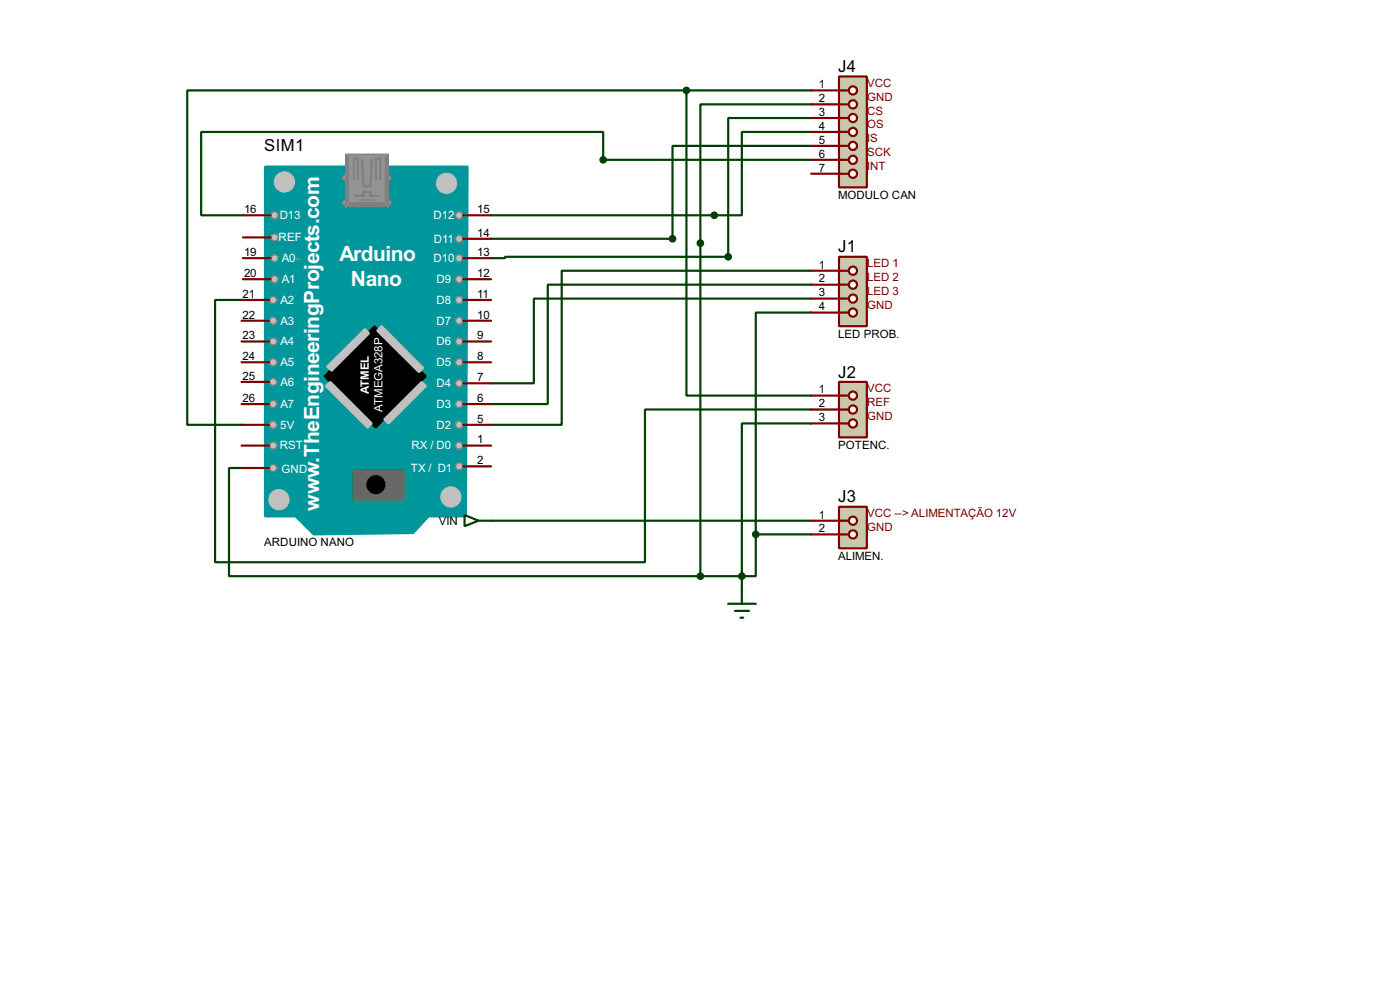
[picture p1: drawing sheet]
<svg xmlns="http://www.w3.org/2000/svg" width="256mm" height="180mm" viewBox="0 0 256 180" stroke-linecap="round" stroke-linejoin="round" font-family="sans-serif">
<g fill="none" stroke="#004000" stroke-width=".4">
<path d="M125.8 16.6h-91.5v61.2h10M125.8 16.6v55.8h22.8M125.8 16.6h22.8M148.6 19.1h-20.3v86.4M148.6 21.6h-15.2v25.4h-40.9v.3h-2.5M148.6 24.2h-12.7v15.2h-45.9M148.6 26.7h-25.4v17h-33.2M148.6 29.3h-38.1v-5.1h-73.6v15.2h7.6M44.3 54.9h-4.9v48h78.8v-27.9h30.4M148.6 49.6h-45.7v28.2h-12.9M148.6 52.1h-48.2v21.9h-10.4M148.6 54.7h-50.8v15.5h-7.8"/>
<path d="M148.6 57.2h-10.1v40.6M148.6 77.5h-12.7v28M44.3 85.7h-2.3v19.8h86.3M90.2 95.3h58.4M138.5 97.8v7.7h-2.6M138.5 97.8h10.1M128.3 105.5h7.6M135.9 105.5v2.5"/>
</g>
<path d="M48.6 30.5h37.1l-.3 64h-6.9l-2.8 3.1-18.2 .2-3.3-3.3h-5.6z" fill-rule="evenodd" fill="#00979c" stroke="#00979c" stroke-width=".4"/>
<g fill="#000" stroke="#000" stroke-width=".4">
<path d="M59.5 68.9l9.1-9.2 9.4 9.2-9.1 9.4z" fill-rule="evenodd"/>
<circle cx="68.8" cy="88.7" r="1.55"/>
</g>
<g fill="#c0c0c0" stroke="#c0c0c0" stroke-width=".4">
<path d="M60 67.1l6.9-6.8 .7 .7-6.8 6.9z" fill-rule="evenodd"/>
<path d="M70.4 76.8l6.9-6.9 .7 .8-6.8 6.8z" fill-rule="evenodd"/>
<path d="M69.9 59.7l7.6 7.7-.7 .7-7.7-7.6z" fill-rule="evenodd"/>
<path d="M59.7 70.7l.8-.8 7.6 7.6-.7 .8z" fill-rule="evenodd"/>
</g>
<path d="M64.8 86.2h9.2v5.3h-9.2z" fill="#686767" stroke="#686767" stroke-width=".4"/>
<path d="M54.2 47.3l.7 .3" fill="none" stroke="#939393" stroke-width=".18"/>
<circle cx="51.1" cy="91.5" r="1.85" fill="#c0c0c0" stroke="#c0c0c0" stroke-width=".18"/>
<g fill="#c0c0c0" stroke="#808080" stroke-width=".25">
<circle cx="84.1" cy="43.7" r=".65"/>
<circle cx="84.1" cy="39.4" r=".65"/>
<circle cx="84.1" cy="47.3" r=".65"/>
<circle cx="84.1" cy="51.1" r=".65"/>
<circle cx="84.1" cy="58.7" r=".65"/>
<circle cx="84.1" cy="54.9" r=".65"/>
<circle cx="84.1" cy="62.5" r=".65"/>
<circle cx="84.1" cy="66.3" r=".65"/>
<circle cx="84.1" cy="74" r=".65"/>
<circle cx="84.1" cy="70.2" r=".65"/>
<circle cx="84.1" cy="77.8" r=".65"/>
<circle cx="84.1" cy="81.6" r=".65"/>
<circle cx="84.1" cy="85.4" r=".65"/>
<circle cx="50.3" cy="39.4" r=".65"/>
<circle cx="50.3" cy="43.5" r=".65"/>
<circle cx="50.3" cy="47.3" r=".65"/>
<circle cx="50" cy="54.9" r=".65"/>
<circle cx="50.3" cy="51.1" r=".65"/>
<circle cx="50" cy="58.7" r=".65"/>
<circle cx="50" cy="62.5" r=".65"/>
<circle cx="50" cy="69.9" r=".65"/>
<circle cx="50" cy="66.3" r=".65"/>
<circle cx="50" cy="74" r=".65"/>
<circle cx="50" cy="77.8" r=".65"/>
<circle cx="50" cy="85.7" r=".65"/>
<circle cx="50" cy="81.6" r=".65"/>
</g>
<circle cx="82.6" cy="91" r="1.85" fill="#c0c0c0" stroke="#c0c0c0" stroke-width=".18"/>
<g fill="#939393" stroke="#757575" stroke-width=".18">
<circle cx="71.1" cy="32.6" r=".55"/>
<circle cx="71.1" cy="37.1" r=".55"/>
</g>
<g fill="#939393" stroke="#808080" stroke-width=".18">
<circle cx="63.3" cy="32.6" r=".55"/>
<circle cx="63.3" cy="37.1" r=".55"/>
</g>
<path d="M63.3 28.2h7.9v9.7h-7.9z" fill="#808080" stroke="#808080" stroke-width=".18"/>
<path d="M64.1 28.5h6.3v8.4h-6.3z" fill="#939393" stroke="#939393" stroke-width=".18"/>
<path d="M63.3 28.2l.8 .3M64.1 36.9l-.8 1M70.4 36.9l.8 1M71.2 28.2l-.8 .3" fill="none" stroke="#939393" stroke-width=".18"/>
<path d="M64.8 32.8v-3.8h.8v3.8M65.1 35.9h1.5v-.8h1.3v.8h1.5M66.3 29.3l.3 4.5M68.1 29.3l-.2 4.8h-1.3M68.9 32.8v-3.8h.8v3.8" fill="none" stroke="#808080" stroke-width=".4"/>
<path d="M65.6 36.6h3.3" fill="none" stroke="#808080" stroke-width=".2"/>
<g fill="#c0c0c0" stroke="#c0c0c0" stroke-width=".18">
<circle cx="81.8" cy="33.6" r="1.85"/>
<circle cx="52.1" cy="33.3" r="1.85"/>
</g>
<g fill="none" stroke="#800000" stroke-width=".4">
<path d="M44.5 39.4h5.1M84.9 39.4h5.1M44.3 58.7h5M44.3 54.9h5M44.5 51.1h5.1M44.5 47.3h5.1M44.5 43.5h5.1M84.9 58.7h5.1M84.9 54.9h5.1M84.9 51.1h5.1M84.9 47.3h5.1M84.9 43.7h5.1"/>
<path d="M44.3 77.8h5M44.3 74h5M44.3 66.3h5M44.3 62.5h5M44.3 69.9h5M84.9 77.8h5.1M84.9 74h5.1M84.9 70.2h5.1M84.9 66.3h5.1M84.9 62.5h5.1M44.3 81.6h5M44.3 85.7h5"/>
<path d="M84.9 81.6h5.1M84.9 85.4h5.1"/>
</g>
<path d="M133.4 110.5h5.1M134.7 111.8h2.5M135.7 113.1h.5M135.9 108v2.5" fill="none" stroke="#004000" stroke-width=".4"/>
<circle cx="128.3" cy="105.5" r=".5" fill="#004000" stroke="#004000" stroke-width=".4"/>
<path d="M153.7 69.9h5.1v10.2h-5.1z" fill="#c8c8aa" stroke="#800000" stroke-width=".4"/>
<path d="M153.7 72.4h1.8" fill="none" stroke="#800000" stroke-width=".4"/>
<circle cx="156.2" cy="72.4" r=".75" fill="#feffff" stroke="#800000" stroke-width=".4"/>
<path d="M153.7 75h1.8" fill="none" stroke="#800000" stroke-width=".4"/>
<circle cx="156.2" cy="75" r=".75" fill="#feffff" stroke="#800000" stroke-width=".4"/>
<path d="M153.7 77.5h1.8" fill="none" stroke="#800000" stroke-width=".4"/>
<circle cx="156.2" cy="77.5" r=".75" fill="#feffff" stroke="#800000" stroke-width=".4"/>
<path d="M148.6 72.4h5.1M148.6 75h5.1M148.6 77.5h5.1" fill="none" stroke="#800000" stroke-width=".4"/>
<circle cx="135.9" cy="105.5" r=".5" fill="#004000" stroke="#004000" stroke-width=".4"/>
<path d="M153.7 92.8h5.1v7.6h-5.1z" fill="#c8c8aa" stroke="#800000" stroke-width=".4"/>
<path d="M153.7 95.3h1.8" fill="none" stroke="#800000" stroke-width=".4"/>
<circle cx="156.2" cy="97.8" r=".75" fill="#feffff" stroke="#800000" stroke-width=".4"/>
<path d="M153.7 97.8h1.8" fill="none" stroke="#800000" stroke-width=".4"/>
<circle cx="156.2" cy="95.3" r=".75" fill="#feffff" stroke="#800000" stroke-width=".4"/>
<path d="M148.6 95.3h5.1M148.6 97.8h5.1" fill="none" stroke="#800000" stroke-width=".4"/>
<path d="M153.7 14h5.1v20.3h-5.1z" fill="#c8c8aa" stroke="#800000" stroke-width=".4"/>
<path d="M153.7 16.6h1.8" fill="none" stroke="#800000" stroke-width=".4"/>
<circle cx="156.2" cy="19.1" r=".75" fill="#feffff" stroke="#800000" stroke-width=".4"/>
<path d="M153.7 19.1h1.8" fill="none" stroke="#800000" stroke-width=".4"/>
<circle cx="156.2" cy="21.6" r=".75" fill="#feffff" stroke="#800000" stroke-width=".4"/>
<path d="M153.7 21.6h1.8" fill="none" stroke="#800000" stroke-width=".4"/>
<circle cx="156.2" cy="24.2" r=".75" fill="#feffff" stroke="#800000" stroke-width=".4"/>
<path d="M153.7 24.2h1.8" fill="none" stroke="#800000" stroke-width=".4"/>
<circle cx="156.2" cy="26.7" r=".75" fill="#feffff" stroke="#800000" stroke-width=".4"/>
<path d="M153.7 26.7h1.8" fill="none" stroke="#800000" stroke-width=".4"/>
<circle cx="156.2" cy="29.3" r=".75" fill="#feffff" stroke="#800000" stroke-width=".4"/>
<path d="M153.7 29.3h1.8" fill="none" stroke="#800000" stroke-width=".4"/>
<circle cx="156.2" cy="31.8" r=".75" fill="#feffff" stroke="#800000" stroke-width=".4"/>
<path d="M153.7 31.8h1.8" fill="none" stroke="#800000" stroke-width=".4"/>
<circle cx="156.2" cy="16.6" r=".75" fill="#feffff" stroke="#800000" stroke-width=".4"/>
<path d="M148.6 16.6h5.1M148.6 19.1h5.1M148.6 21.6h5.1M148.6 24.2h5.1M148.6 26.7h5.1M148.6 29.3h5.1M148.6 31.8h5.1" fill="none" stroke="#800000" stroke-width=".4"/>
<g fill="#004000" stroke="#004000" stroke-width=".4">
<circle cx="128.3" cy="44.5" r=".5"/>
<circle cx="133.4" cy="47" r=".5"/>
<circle cx="130.8" cy="39.4" r=".5"/>
<circle cx="123.2" cy="43.7" r=".5"/>
<circle cx="110.5" cy="29.3" r=".5"/>
</g>
<path d="M153.7 47h5.1v12.7h-5.1z" fill="#c8c8aa" stroke="#800000" stroke-width=".4"/>
<path d="M153.7 49.6h1.8" fill="none" stroke="#800000" stroke-width=".4"/>
<circle cx="156.2" cy="52.1" r=".75" fill="#feffff" stroke="#800000" stroke-width=".4"/>
<path d="M153.7 52.1h1.8" fill="none" stroke="#800000" stroke-width=".4"/>
<circle cx="156.2" cy="54.7" r=".75" fill="#feffff" stroke="#800000" stroke-width=".4"/>
<path d="M153.7 54.7h1.8" fill="none" stroke="#800000" stroke-width=".4"/>
<circle cx="156.2" cy="57.2" r=".75" fill="#feffff" stroke="#800000" stroke-width=".4"/>
<path d="M153.7 57.2h1.8" fill="none" stroke="#800000" stroke-width=".4"/>
<circle cx="156.2" cy="49.6" r=".75" fill="#feffff" stroke="#800000" stroke-width=".4"/>
<path d="M148.6 49.6h5.1M148.6 52.1h5.1M148.6 54.7h5.1M148.6 57.2h5.1" fill="none" stroke="#800000" stroke-width=".4"/>
<g fill="#004000" stroke="#004000" stroke-width=".4">
<circle cx="138.4" cy="97.8" r=".5"/>
<circle cx="125.7" cy="16.6" r=".5"/>
</g>
<path d="M85.1 94.3l2.6 1-2.6 1zM87.7 95.3h2.5" fill="none" stroke="#004000" stroke-width=".4"/>
<g font-size="4.3" fill="#fff">
<text x="62.2" y="47.8">Arduino</text>
<text x="64.3" y="52.4">Nano</text>
<text x="58.5" y="93.5" transform="rotate(-90 58.5 93.5)">www.TheEngineeringProjects.com</text>
</g>
<g font-size="3.4">
<text x="153.6" y="13.2">J4</text>
<text x="48.4" y="27.5">SIM1</text>
<text x="153.6" y="46.2">J1</text>
<text x="153.6" y="69.1">J2</text>
<text x="153.6" y="92">J3</text>
</g>
<g font-size="2.4">
<text x="150" y="16.2">1</text>
<text x="150" y="18.7">2</text>
<text x="150" y="21.2">3</text>
<text x="150" y="23.8">4</text>
<text x="150" y="26.3">5</text>
<text x="150" y="28.9">6</text>
<text x="150" y="31.4">7</text>
<text x="44.7" y="39">16</text>
<text x="87.4" y="39">15</text>
<text x="153.5" y="36.4">MODULO CAN</text>
<text x="44.7" y="46.9">19</text>
<text x="87.4" y="46.9">13</text>
<text x="87.4" y="43.3">14</text>
<text x="44.7" y="50.7">20</text>
<text x="87.4" y="50.7">12</text>
<text x="150" y="49.2">1</text>
<text x="150" y="51.7">2</text>
<text x="44.5" y="58.3">22</text>
<text x="44.5" y="54.5">21</text>
<text x="87.4" y="58.3">10</text>
<text x="87.4" y="54.5">11</text>
<text x="150" y="54.3">3</text>
<text x="150" y="56.8">4</text>
<text x="44.5" y="65.9">24</text>
<text x="44.5" y="62.1">23</text>
<text x="87.4" y="65.9">8</text>
<text x="87.4" y="62.1">9</text>
<text x="153.5" y="61.8">LED PROB.</text>
<text x="44.5" y="69.5">25</text>
<text x="87.4" y="69.8">7</text>
<text x="150" y="72">1</text>
<text x="44.5" y="73.6">26</text>
<text x="87.4" y="77.4">5</text>
<text x="87.4" y="73.6">6</text>
<text x="150" y="74.6">2</text>
<text x="150" y="77.1">3</text>
<text x="87.4" y="81.1">1</text>
<text x="153.5" y="82.2">POTENC.</text>
<text x="87.4" y="85">2</text>
<text x="150" y="94.9">1</text>
<text x="48.4" y="99.9">ARDUINO NANO</text>
<text x="80.4" y="96">VIN</text>
<text x="150" y="97.4">2</text>
<text x="153.5" y="102.5">ALIMEN.</text>
</g>
<g font-size="2.4" fill="#800000">
<text x="158.8" y="15.9">VCC</text>
<text x="158.8" y="18.5">GND</text>
<text x="158.8" y="21">CS</text>
<text x="158.8" y="23.5">OS</text>
<text x="158.8" y="26.1">I</text>
<text x="158.8" y="28.6">SCK</text>
<text x="159.4" y="26.1">S</text>
<text x="158.8" y="31.2">I</text>
<text x="159.4" y="31.2">NT</text>
<text x="158.8" y="48.9">LED 1</text>
<text x="158.8" y="51.5">LED 2</text>
<text x="158.8" y="54">LED 3</text>
<text x="158.8" y="56.6">GND</text>
<text x="158.8" y="71.8">VCC</text>
<text x="158.8" y="74.3">REF</text>
<text x="158.8" y="76.9">GND</text>
<text x="158.8" y="94.7">VCC --&gt; ALIMENTAÇÃO 12V</text>
<text x="158.8" y="97.2">GND</text>
</g>
<g font-size="2.4" fill="#fff">
<text x="51.2" y="40.1">D13</text>
<text x="79.4" y="40.1">D12</text>
<text x="51" y="44.1">REF</text>
<text x="51.6" y="48">A0</text>
<text x="79.4" y="48">D10</text>
<text x="79.5" y="44.4">D11</text>
<text x="51.6" y="51.8">A1</text>
<text x="80" y="51.8">D9</text>
<text x="51.4" y="59.4">A3</text>
<text x="51.4" y="55.6">A2</text>
<text x="80" y="55.6">D8</text>
<text x="80" y="59.4">D7</text>
<text x="51.4" y="63.2">A4</text>
<text x="80" y="63.2">D6</text>
<text x="51.4" y="70.6">A6</text>
<text x="51.4" y="67">A5</text>
<text x="80" y="67">D5</text>
<text x="80" y="70.9">D4</text>
<text x="51.4" y="74.7">A7</text>
<text x="67.6" y="72.1" transform="rotate(-90 67.6 72.1)">ATMEL</text>
<text x="70.1" y="75.4" transform="rotate(-90 70.1 75.4)">ATMEGA328P</text>
<text x="80" y="74.7">D3</text>
<text x="51.2" y="82.2">RST</text>
<text x="51.4" y="78.5">5V</text>
<text x="75.4" y="82.2">RX / D0</text>
<text x="80" y="78.5">D2</text>
<text x="51.6" y="86.6">GND</text>
<text x="75.2" y="86.4">TX / D1</text>
</g>
</svg>
